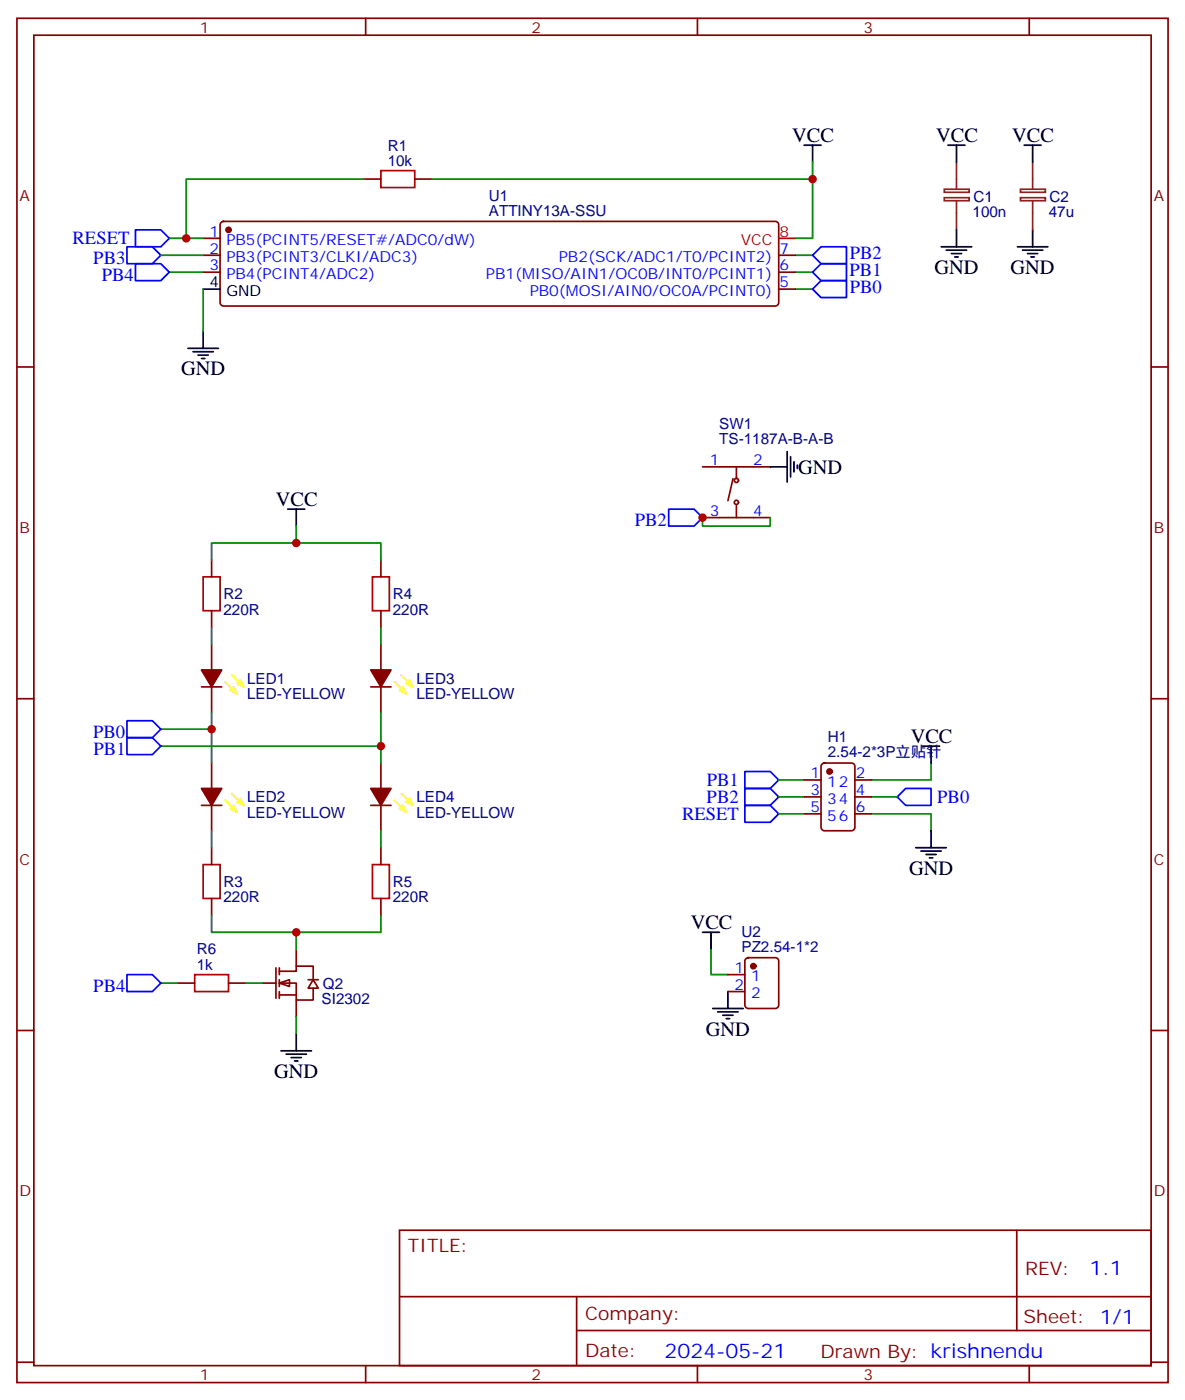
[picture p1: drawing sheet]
<svg xmlns="http://www.w3.org/2000/svg" width="247mm" height="292mm" viewBox="0 0 247 292" stroke-linecap="round" stroke-linejoin="round" font-family="sans-serif">
<g fill="none" stroke="#870000" stroke-width=".35">
<path d="M3.5 3.8h239.9v284.3h-239.9zM7.1 7.3h232.8v277.3h-232.8zM76.2 3.8v3.5M145.3 3.8v3.5M214.5 3.8v3.5M75.8 37.3h3.6M86.4 37.3h3.6M42.3 49.7h3.6M42.3 53.2h3.6M42.3 56.7h3.6M46.1 46.3l.5-.2h115a.71 .71 0 0 1 .7 .7v16.3a.76 .76 0 0 1-.7 .7h-115a.76 .76 0 0 1-.7-.7v-16.3zM162.3 53.2h3.5"/>
<path d="M162.3 56.7h3.5M3.5 76.5h3.6M162.3 60.3h3.5M239.9 76.5h3.5M44.1 134.3v5.3M79.4 134.3v5.3M3.5 145.6h3.6M42 143.2h4.2M44.1 143.2v5.2M44.1 159v5.3M77.3 143.2h4.2M79.4 143.2v5.2"/>
<path d="M79.4 159v5.3M239.9 145.6h3.5M42 167.9h4.2M44.1 167.9v5.2M77.3 167.9h4.2M79.4 167.9v5.2M3.5 214.8h3.6M239.9 214.8h3.5M83.3 256.4h156.6v28.2h-156.6zM211.9 256.4v20.9M83.3 270.2h156.5M120.2 277.3h119.6"/>
<path d="M120.2 270.2v14.2M3.5 283.9h3.6M76.2 284.6v3.5M145.3 284.6v3.5M214.5 284.6v3.5M239.9 283.9h3.5"/>
</g>
<g fill="none" stroke="#000" stroke-width=".35">
<path d="M167.6 30.3h3.5M169.3 30.3v3.5M197.6 30.3h3.5M199.3 30.3v3.5M213.4 30.3h3.6M215.2 30.3v3.5M196.1 51.4h6.4M197.2 52.1h4.2M198.3 52.8h2.1M199 53.6h.7M199.3 47.9v3.5M212 51.4h6.4"/>
<path d="M213.1 52.1h4.2M214.1 52.8h2.2M214.8 53.6h.7M215.2 47.9v3.5M39.2 72.6h6.3M40.2 73.3h4.2M41.3 74h2.1M42 74.7h.7M42.3 60.3h3.6M42.3 69.1v3.5"/>
</g>
<path d="M196.8 39.4h5.2v.7h-5.2zM199.3 33.8v5.6M212.7 39.4h5.1v.7h-5.1zM215.2 33.8v5.6M196.8 41.2h5.2v.6h-5.2zM199.3 41.9v6M212.7 41.2h5.1v.6h-5.1zM215.2 41.9v6" fill="none" stroke="#8c2424" stroke-width=".35"/>
<path d="M75.8 37.3h-37v12.4h3.5M90 37.3h79.3M169.3 33.8v15.9h-3.5M35.3 56.7h7M165.8 56.7h3.5M165.8 53.2h3.5M42.3 60.3v8.8M165.8 60.3h3.5" fill="none" stroke="#008700" stroke-width=".35"/>
<path d="M26.5 51.4h5.2l1.8 1.8-1.8 1.8h-5.2zM28.2 55h5.3l1.8 1.7-1.8 1.8h-5.3zM169.3 56.7l1.8-1.7h5.3v3.5h-5.3zM171.1 51.4h5.3v3.6h-5.3l-1.8-1.8zM169.3 60.3l1.8-1.8h5.3v3.5h-5.3z" fill="none" stroke="#00f" stroke-width=".35"/>
<g fill="#870000" stroke="#870000" stroke-width=".35">
<path d="M42 139.6h4.2l-2.1 3.6z"/>
<path d="M42 164.3h4.2l-2.1 3.6z"/>
<path d="M77.3 139.6h4.2l-2.1 3.6z"/>
<path d="M77.3 164.3h4.2l-2.1 3.6z"/>
<circle cx="47.6" cy="47.9" r=".53"/>
</g>
<path d="M162.3 49.7h3.5" fill="none" stroke="#f00" stroke-width=".35"/>
<path d="M79.4 35.6h7v3.5h-7z" fill="none" stroke="#a10000" stroke-width=".35"/>
<path d="M46.9 142.1l2.5 2.5M48.3 140.7l2.5 2.5M82.2 142.1l2.5 2.5M83.6 140.7l2.5 2.5M46.9 166.8l2.5 2.5M48.3 165.4l2.5 2.5M82.2 166.8l2.5 2.5M83.6 165.4l2.5 2.5" fill="none" stroke="#ff0" stroke-width=".35"/>
<g fill="#ff0" stroke="#ff0" stroke-width=".35">
<path d="M48 143.9l.7-.7 .7 1.4z"/>
<path d="M50.1 141.7l.7 1.5-1.4-.7z"/>
<path d="M48 168.6l.7-.7 .7 1.4z"/>
<path d="M49.4 167.1l.7-.7 .7 1.5z"/>
<path d="M83.3 143.9l.7-.7 .7 1.4z"/>
<path d="M85.4 141.7l.7 1.5-1.4-.7z"/>
<path d="M83.3 168.6l.7-.7 .7 1.4z"/>
<path d="M84.7 167.1l.7-.7 .7 1.5z"/>
</g>
<path d="M58.2 204.9l2.1-.7v1.4z" fill="#fff" stroke="#870000" stroke-width=".35"/>
<g fill="none" stroke="#870000" stroke-width=".35">
<path d="M146.4 97.3h14.1M152.8 99.8l-1.1 4.6M153.5 97.3v2.5M44.1 116.7v3.5M79.4 116.7v3.5M146.4 107.9h14.1M153.5 105.4v2.5M44.1 127.3v3.5M79.4 127.3v3.5M171.3 159.2l.5-.2h5.6a.71 .71 0 0 1 .8 .7v12.7a.76 .76 0 0 1-.8 .7h-5.6a.76 .76 0 0 1-.7-.7v-12.7zM44.1 176.7v3.5M79.4 176.7v3.5"/>
<path d="M167.6 162.6h3.5M167.6 169.6h3.5M167.6 166.1h3.5M178.2 162.6h3.5M178.2 169.6h3.5M178.2 166.1h3.5M44.1 187.3v3.5M61.7 197.8v3.6M79.4 187.3v3.5M155.5 199.8l.4-.2h5.7a.71 .71 0 0 1 .7 .7v9.2a.76 .76 0 0 1-.7 .7h-5.7a.76 .76 0 0 1-.7-.7v-9.2zM37 204.9h3.6M47.6 204.9h3.6"/>
<path d="M54.7 204.9h2.8M57.5 201.7v6.4M58.2 202.4h3.5v-1h3.6v2.8M58.2 204.9h3.5v3.5h3.6v-2.4M58.2 207.4h3.5M58.2 201.7v1.4M58.2 204.2v1.4M58.2 206.7v1.4M61.7 208.4v3.5M64.2 204.2h2.1M65.3 204.2l1 1.8h-2.1zM151.7 203.1h3.5"/>
<path d="M151.7 206.7h3.5"/>
<circle cx="153.5" cy="100.1" r=".44"/>
<circle cx="153.5" cy="104.7" r=".44"/>
</g>
<path d="M42.3 120.2h3.6v7.1h-3.6zM77.6 120.2h3.5v7.1h-3.5zM42.3 180.2h3.6v7.1h-3.6zM77.6 180.2h3.5v7.1h-3.5zM40.6 203.1h7v3.6h-7z" fill="none" stroke="#a10000" stroke-width=".35"/>
<g fill="none" stroke="#000" stroke-width=".35">
<path d="M160.5 97.3h3.5M164 94.1v6.4M164.7 95.2v4.2M165.5 96.2v2.2M166.2 96.9v.7M60 106.1h3.5M61.7 106.1v3.5M192.3 155.5h3.5M194 155.5v3.5M190.9 176.7h6.3M191.9 177.4h4.2M193 178.1h2.1"/>
<path d="M193.7 178.8h.7M194 173.1v3.6M146.4 194.3h3.5M148.2 194.3v3.5M58.6 219h6.3M59.6 219.7h4.3M61.7 215.5v3.5M148.5 210.2h6.4M149.6 210.9h4.2M150.6 211.6h2.2M151.3 212.3h.7M151.7 206.7v3.5"/>
<path d="M60.7 220.4h2.1M61.4 221.1h.7"/>
</g>
<g fill="none" stroke="#008700" stroke-width=".35">
<path d="M33.5 53.2h8.8M35.3 49.7h3.5M61.7 109.6v3.6h-17.6v3.5M61.7 113.2h17.7v3.5M146.4 107.9v1.7h14.1v-1.7M44.1 130.8v3.5M79.4 130.8v3.5M33.5 152h10.6M33.5 155.5h45.9M44.1 148.4v10.6M79.4 148.4v10.6M194 159v3.6h-12.3"/>
<path d="M44.1 173.1v3.6M79.4 173.1v3.6M162.3 169.6h5.3M162.3 166.1h5.3M162.3 162.6h5.3M181.7 169.6h12.3v3.5M181.7 166.1h5.3M44.1 190.8v3.5h35.3v-3.5M61.7 194.3v3.5M148.2 197.8v5.3h3.5M33.5 204.9h3.5M51.2 204.9h3.5"/>
<path d="M61.7 211.9v3.6"/>
</g>
<path d="M28.2 47.9h5.3l1.8 1.8-1.8 1.7h-5.3zM139.3 106.1h5.3l1.8 1.8-1.8 1.7h-5.3zM26.5 150.2h5.2l1.8 1.8-1.8 1.7h-5.2zM26.5 153.7h5.2l1.8 1.8-1.8 1.8h-5.2zM155.2 167.9h5.3l1.8 1.7-1.8 1.8h-5.3zM155.2 164.3h5.3l1.8 1.8-1.8 1.8h-5.3zM155.2 160.8h5.3l1.8 1.8-1.8 1.7h-5.3zM188.7 164.3h5.3v3.6h-5.3l-1.7-1.8zM26.5 203.1h5.2l1.8 1.8-1.8 1.8h-5.2z" fill="none" stroke="#00f" stroke-width=".35"/>
<g fill="#870000" stroke="#870000" stroke-width=".35">
<circle cx="172.9" cy="160.8" r=".53"/>
<circle cx="157" cy="201.4" r=".53"/>
</g>
<g fill="#c00">
<circle cx="38.8" cy="49.7" r=".88"/>
<circle cx="79.4" cy="155.5" r=".88"/>
<circle cx="61.7" cy="194.3" r=".88"/>
<circle cx="169.3" cy="37.3" r=".88"/>
<circle cx="61.7" cy="113.2" r=".88"/>
<circle cx="44.1" cy="152" r=".88"/>
<circle cx="146.4" cy="107.9" r=".88"/>
</g>
<g font-size="4.2">
<text x="165.1" y="29.6">VCC</text>
<text x="195.1" y="29.6">VCC</text>
<text x="211" y="29.6">VCC</text>
<text x="194.7" y="57.1">GND</text>
<text x="210.6" y="57.1">GND</text>
<text x="37.7" y="78.2">GND</text>
<text x="166.3" y="98.7">GND</text>
<text x="57.5" y="105.4">VCC</text>
<text x="189.8" y="154.8">VCC</text>
<text x="189.4" y="182.3">GND</text>
<text x="143.9" y="193.6">VCC</text>
<text x="147.1" y="215.8">GND</text>
<text x="57.1" y="224.6">GND</text>
</g>
<g font-size="4.2" fill="#00f">
<text x="227.1" y="265.7">1.1</text>
<text x="138.5" y="283">2024-05-21</text>
</g>
<g font-size="3.9" fill="#00f">
<text x="15.1" y="50.9">RESET</text>
<text x="177.1" y="53.9">PB2</text>
<text x="19.4" y="55">PB3</text>
<text x="21.2" y="58.5">PB4</text>
<text x="177" y="57.4">PB1</text>
<text x="177.1" y="61">PB0</text>
<text x="132.3" y="109.6">PB2</text>
<text x="19.4" y="153.7">PB0</text>
<text x="19.5" y="157.3">PB1</text>
<text x="147.3" y="167.4">PB2</text>
<text x="147.3" y="163.8">PB1</text>
<text x="195.3" y="167.4">PB0</text>
<text x="142.1" y="170.9">RESET</text>
<text x="19.4" y="206.7">PB4</text>
</g>
<g font-size="3.9" fill="#800">
<text x="85" y="261">TITLE:</text>
<text x="213.6" y="265.7">REV:</text>
<text x="121.9" y="275.2">Company:</text>
<text x="213.3" y="275.8">Sheet: 1/1</text>
<text x="121.9" y="282.9">Date:</text>
<text x="171" y="282.9">Draw</text>
<text x="181.1" y="282.9">n By: krishnendu</text>
</g>
<g font-size="3.2" fill="#800">
<text x="41.6" y="6.8">1</text>
<text x="110.8" y="6.8">2</text>
<text x="179.9" y="6.8">3</text>
<text x="4.1" y="41.9">A</text>
<text x="240.4" y="41.9">A</text>
<text x="4.1" y="111.1">B</text>
<text x="240.4" y="111.1">B</text>
<text x="4.1" y="180.2">C</text>
<text x="240.4" y="180.2">C</text>
<text x="4.1" y="249.3">D</text>
<text x="240.4" y="249.3">D</text>
<text x="41.6" y="287.6">1</text>
<text x="110.8" y="287.6">2</text>
<text x="179.9" y="287.6">3</text>
</g>
<g font-size="3.2" fill="#000080">
<text x="80.8" y="34.5">10k</text>
<text x="80.8" y="31.4">R1</text>
<text x="101.9" y="41.9">U1</text>
<text x="202.8" y="42">C1</text>
<text x="218.7" y="42">C2</text>
<text x="101.9" y="45.1">ATTINY13A-SSU</text>
<text x="202.7" y="45.2">100n</text>
<text x="218.5" y="45.2">47u</text>
<text x="149.9" y="89.5">SW1</text>
<text x="149.9" y="92.6">TS-1187A-B-A-B</text>
<text x="46.6" y="124.9">R2</text>
<text x="81.8" y="124.9">R4</text>
<text x="46.6" y="128.1">220R</text>
<text x="81.8" y="128.1">220R</text>
<text x="51.5" y="142.5">LED1</text>
<text x="86.8" y="142.5">LED3</text>
<text x="51.5" y="145.7">LED-YELLOW</text>
<text x="86.8" y="145.7">LED-YELLOW</text>
<text x="172.5" y="154.6">H1</text>
<text x="172.5" y="157.8">2.54-2*3P立贴针</text>
<text x="51.5" y="167.2">LED2</text>
<text x="86.8" y="167.2">LED4</text>
<text x="51.5" y="170.4">LED-YELLOW</text>
<text x="86.8" y="170.4">LED-YELLOW</text>
<text x="46.6" y="184.9">R3</text>
<text x="81.8" y="184.9">R5</text>
<text x="46.6" y="188">220R</text>
<text x="81.8" y="188">220R</text>
<text x="154.5" y="195.3">U2</text>
<text x="41" y="202.1">1k</text>
<text x="41" y="198.8">R6</text>
<text x="154.5" y="198.5">PZ2.54-1*2</text>
<text x="67" y="209.2">SI2302</text>
<text x="67.3" y="206">Q2</text>
</g>
<g font-size="3.2" fill="#00f">
<text x="43.7" y="49.3">1</text>
<text x="43.7" y="52.8">2</text>
<text x="47.2" y="51.1">PB5(PCINT5/RESET#/ADC0/dW)</text>
<text x="162.5" y="52.8">7</text>
<text x="43.7" y="56.4">3</text>
<text x="47.2" y="54.6">PB3(PCINT3/CLKI/ADC3)</text>
<text x="47.2" y="58.1">PB4(PCINT4/ADC2)</text>
<text x="101.3" y="58.1">PB1(MISO/AIN1/OC0B/INT0/PCINT1)</text>
<text x="116.4" y="54.6">PB2(SCK/ADC1/T0/PCINT2)</text>
<text x="162.5" y="59.9">5</text>
<text x="162.5" y="56.4">6</text>
<text x="110.4" y="61.7">PB0(MOSI/AIN0/OC0A/PCINT0)</text>
<text x="147.9" y="96.9">1</text>
<text x="157" y="96.9">2</text>
<text x="147.9" y="107.5">3</text>
<text x="157" y="107.5">4</text>
<text x="168.9" y="162.2">1</text>
<text x="168.9" y="165.7">3</text>
<text x="172.4" y="164">12</text>
<text x="172.4" y="167.5">34</text>
<text x="178.3" y="165.7">4</text>
<text x="178.3" y="162.2">2</text>
<text x="168.9" y="169.3">5</text>
<text x="172.4" y="171">56</text>
<text x="178.3" y="169.3">6</text>
<text x="153" y="202.8">1</text>
<text x="153" y="206.3">2</text>
<text x="156.5" y="204.5">1</text>
<text x="156.5" y="208.1">2</text>
</g>
<g font-size="3.2" fill="#f00">
<text x="154.4" y="51.1">VCC</text>
<text x="162.5" y="49.3">8</text>
</g>
<g font-size="3.2">
<text x="43.7" y="59.9">4</text>
<text x="47.2" y="61.7">GND</text>
</g>
</svg>
